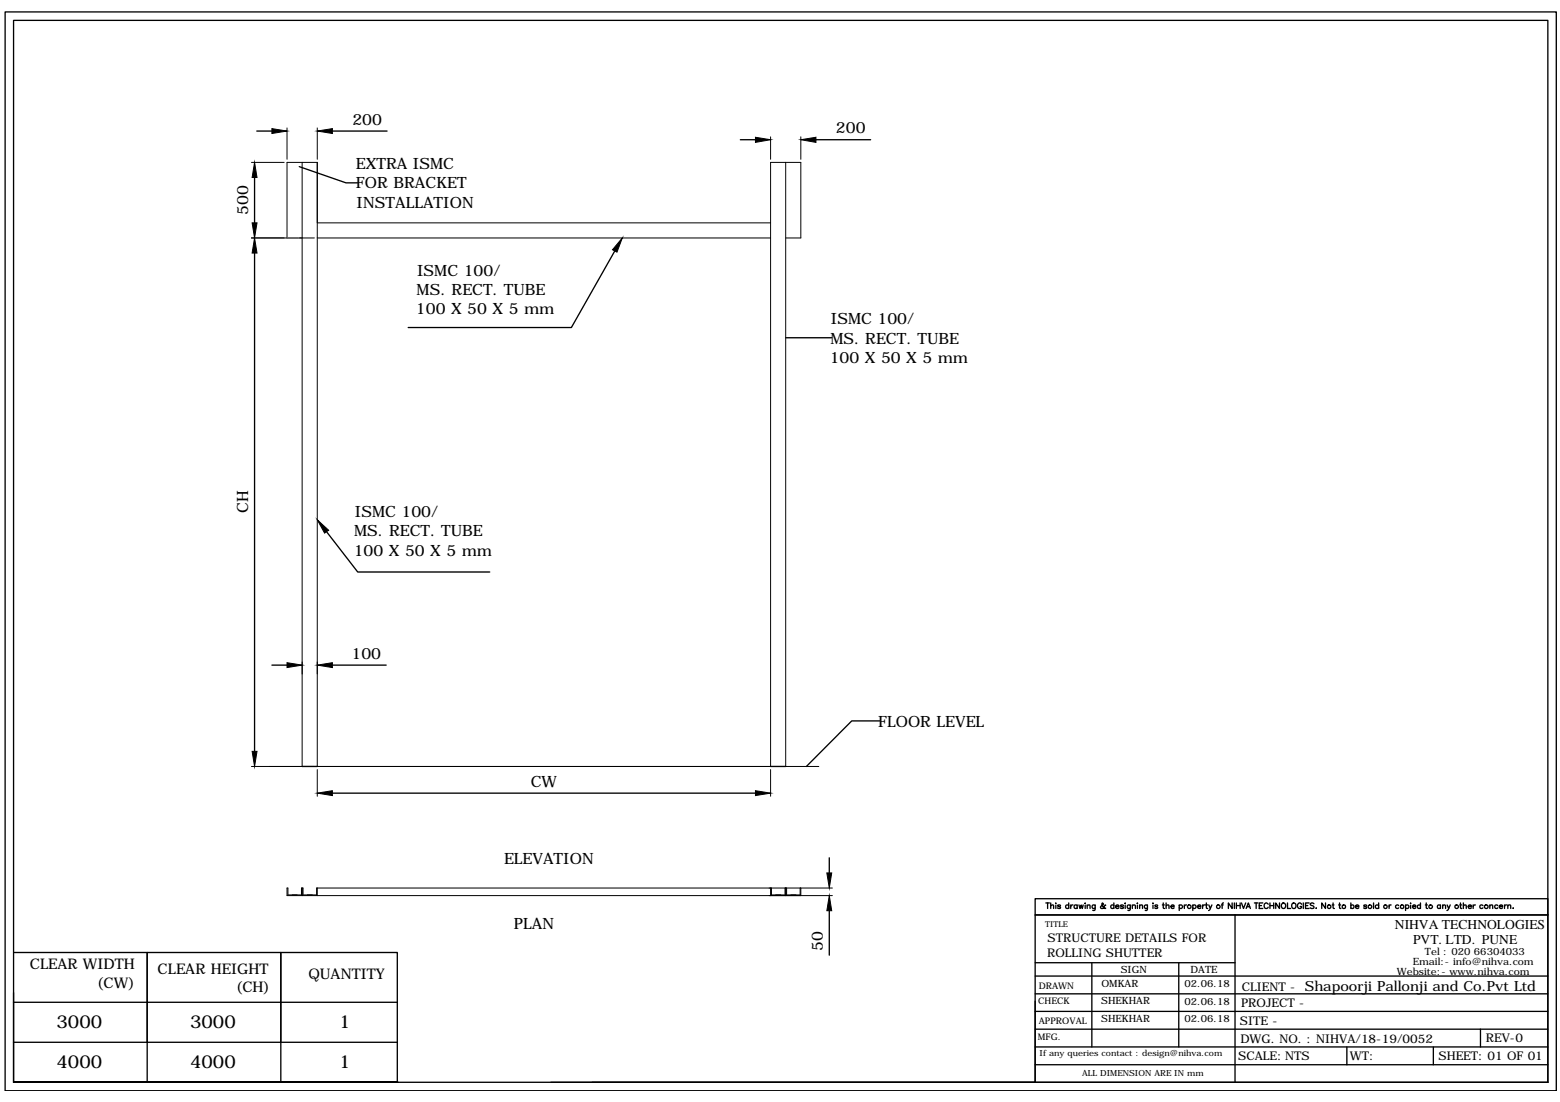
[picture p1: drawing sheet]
<svg xmlns="http://www.w3.org/2000/svg" width="297mm" height="210mm" viewBox="0 0 297 210" stroke-linecap="round" stroke-linejoin="round" font-family="sans-serif">
<!-- layer: 0 -->
<g fill="none" stroke="#000" stroke-width=".19">
<path d="M47.9 30.9h6.2M54.7 24.4v5.9M57.5 30.9v115.1M60.4 24.4v5.9M146.7 26.1v4.2M149.6 30.9v115.1M152.5 26.1v4.2M47.9 45.3h12M54.7 45.3v-14.4h5.7v115.1M60.4 45.3h86.3M60.4 42.4h86.3M149.6 45.3h2.9v-14.4h-5.8v115.1"/>
<path d="M47.9 146h108M60.4 146.6v5.1M146.7 146.6v5.1M57.5 169.1v1.5M60.4 169.1v1.5M146.7 169.1v1.5M146.9 169.1v1.4h2.6v-1.4M149.6 169.1v1.5M149.8 169.1v1.4h2.6v-1.4M152.5 169.1v1.5M158.5 169.1h-98.2v1.4h-2.6v-1.4h-.3v1.4h-2.6v-1.4h-.1v1.5h103.8"/>
</g>
<g fill="none" stroke="#000" stroke-width=".25">
<path d="M1 2.3h295.3v205.5h-295.3zM2.6 3.9h292.1v202.2h-292.1zM48.5 33.8v8.6M48.9 25h2.9M57 31.7l8.9 3.1h2.2M63.3 25h10.4M141 26.6h2.8M155.4 26.6h10.4M48.5 48.2v94.9M117.1 47.8l-8.3 14.6h-31.1M149.6 64.3h8.8M62.2 101.3l5.9 7.7h25.2"/>
<path d="M51.8 126.7h2.9M63.3 126.7h10.2M167.5 137.3h-5.3l-8.7 8.7M57.5 146h2.9M63.3 151.1h80.5M146.7 146h2.9M157.9 163.4v2.9M157.9 173.5v8.4M199.1 172h.7M199.5 172v1M200.1 172.5l.2-.1h.3v.6M200.1 172v1"/>
<path d="M201 172v.1zM201 172.4v.6M201.9 172.5l-.1-.1h-.4v.2l.5 .1v.2l-.1 .1-.4-.1M203.5 172.5a.34 .34 0 0 0-.5 0 .34 .34 0 0 0 0 .5 .34 .34 0 0 0 .5-.1M203.5 172v1M203.9 172.4v.6M204.3 172.4h-.3l-.1 .3M205.1 172.5a.34 .34 0 0 0-.5 0 .34 .34 0 0 0 0 .5 .34 .34 0 0 0 .5-.1M205.1 172.4v.6M205.4 172.4l.3 .6 .2-.6 .2 .6 .1-.6M206.6 172v.1zM206.6 172.4v.6"/>
<path d="M207 172.5l.3-.1h.2l.1 .6M207 172.4v.6M208.5 172.4v.9l-.4 .1M208.5 172.5a.34 .34 0 0 0-.5 0 .34 .34 0 0 0 0 .5 .34 .34 0 0 0 .5-.1M210.5 172.5l-.1-.1a.61 .61 0 0 1-.8 .6v-.3l.5-.5-.2-.2-.1 .4 .5 .6h.2M212.1 172.5a.34 .34 0 0 0-.5 0 .34 .34 0 0 0 0 .5 .34 .34 0 0 0 .5-.1M212.1 172v1M212.4 172.7h.7a.35 .35 0 0 0-.5-.3 .35 .35 0 0 0-.2 .5 .35 .35 0 0 0 .5 .1l.2-.1M213.9 172.5l-.5-.1v.2l.5 .1v.2l-.2 .1-.3-.1M214.2 172v.1zM214.2 172.4v.6M215.2 172.4v.9l-.4 .1"/>
<path d="M215.2 172.5a.34 .34 0 0 0-.5 0 .34 .34 0 0 0 0 .5 .34 .34 0 0 0 .5-.1M215.6 172.5l.3-.1h.2l.1 .6M215.6 172.4v.6M216.6 172v.1zM216.6 172.4v.6M217 172.5l.3-.1h.2l.1 .6M217 172.4v.6M218.5 172.4l-.1 .9-.1 .1h-.2M218.5 172.5a.34 .34 0 0 0-.5 0 .34 .34 0 0 0 0 .5 .34 .34 0 0 0 .5-.1M219.5 172v.1zM219.5 172.4v.6M220.4 172.5l-.1-.1-.4 .1 .5 .2v.3l-.5-.1"/>
<path d="M221.3 172.4h.4M221.5 172v.9l.2 .1M222 172.5l.3-.1h.2l.1 .6M222 172v1M223 172.7h.6a.3 .3 0 0 0-.3-.3 .3 .3 0 0 0-.3 .3l.1 .3 .5-.1M224.5 172.5a.35 .35 0 0 1 .6-.1 .35 .35 0 0 1 0 .6 .35 .35 0 0 1-.6-.1M224.5 172.4v1M225.5 172.4v.6M225.9 172.4l-.3 .1-.1 .2M227.1 172.5a.35 .35 0 0 1 .5-.1 .35 .35 0 0 1 0 .6 .35 .35 0 0 1-.5-.1M227.1 172.4v1M228 172.7h.6a.3 .3 0 0 0-.3-.3 .3 .3 0 0 0-.3 .3l.2 .3 .4-.1"/>
<path d="M229 172.4v.6M229.4 172.4h-.2l-.2 .3M229.5 172.4h.4M229.7 172v.9l.3 .1M230.2 172.4l.3 .6 .3-.6M230.5 173l-.4 .4M232.6 172.4h.3M233 172l-.3 .2v.8M234.6 172v1l-.7-1v1M235 172v1M235.2 174.3v31.8M235.4 172v1"/>
<path d="M235.4 172.5h.7M236.1 172v1M236.4 172l.4 1 .4-1M237.3 173l.4-1 .4 1M237.4 172.7h.6M238.8 172h.7M239.2 172v1M239.8 172.5h.4M240.5 172h-.7v1h.7M241.5 172.2a.39 .39 0 0 0-.5-.2 .39 .39 0 0 0-.3 .4 .45 .45 0 0 0 .2 .6 .45 .45 0 0 0 .5-.1l.1-.1M241.8 172.5h.7M241.8 172v1"/>
<path d="M242.5 172v1M243.6 172v1l-.7-1v1M244.1 172.2a.47 .47 0 0 1 .7 .3 .47 .47 0 0 1-.7 .4l-.1-.2zM245.2 172v1h.5M246 172.2a.45 .45 0 0 1 .6-.1 .45 .45 0 0 1 .2 .6 .4 .4 0 0 1-.4 .4 .4 .4 0 0 1-.4-.4zM247.8 172.2a.39 .39 0 0 0-.4-.2 .39 .39 0 0 0-.3 .4 .45 .45 0 0 0 .1 .6 .45 .45 0 0 0 .6-.1v-.2h-.2M248.2 172v1M248.6 172.5h.4M249.3 172h-.7v1h.7M250.2 172.2l-.3-.2-.4 .2 .1 .2 .6 .3v.2l-.3 .1-.4-.1M250.6 173h.1M252.4 172v1l-.7-1v1"/>
<path d="M253.7 172.4h.3M253.8 172v.9l.3 .1M254.9 172.4h.4M255.1 172v.9l.2 .1M257.2 172.5a.34 .34 0 0 1 .5 0 .34 .34 0 0 1 0 .5 .34 .34 0 0 1-.5-.1M257.2 172v1M258.1 172.7h.6a.35 .35 0 0 0-.4-.3 .35 .35 0 0 0-.2 .5 .35 .35 0 0 0 .5 .1l.1-.1M260.2 172.5l-.2-.1-.3 .1 .5 .2v.3l-.5-.1M261.5 172v1M262.5 172.5a.35 .35 0 0 0-.5-.1 .35 .35 0 0 0 0 .6 .35 .35 0 0 0 .5-.1M262.5 172v1M264.5 172.4v.6"/>
<path d="M264.9 172.4h-.3l-.1 .3M266.3 172.5a.34 .34 0 0 0-.5 0 .34 .34 0 0 0 0 .5 .34 .34 0 0 0 .5-.1M267.6 172.5a.35 .35 0 0 1 .6-.1 .35 .35 0 0 1 0 .6 .35 .35 0 0 1-.6-.1M267.6 172.4v1M268.6 172v.1zM268.6 172.4v.6M269 172.7h.6a.3 .3 0 0 0-.3-.3 .3 .3 0 0 0-.3 .3l.2 .3 .4-.1M270.5 172.5a.34 .34 0 0 0-.5 0 .34 .34 0 0 0 0 .5 .34 .34 0 0 0 .5-.1M270.5 172v1M271.4 172.4h.4M271.6 172v.9l.2 .1M274.3 172.5a.34 .34 0 0 0-.5 0 .34 .34 0 0 0 0 .5 .34 .34 0 0 0 .5-.1"/>
<path d="M274.3 172.4v.6M274.7 172.5l.3-.1h.2l.1 .6M274.7 172.4v.6M275.5 172.4l.3 .6 .3-.6M275.8 173l-.3 .4M278 172.4h.3M278.1 172v.9l.2 .1M278.6 172.5l.3-.1h.2l.1 .6M278.6 172v1M279.6 172.7h.6a.3 .3 0 0 0-.3-.3 .3 .3 0 0 0-.3 .3l.1 .3 .5-.1M280.5 172.4v.6M280.9 172.4h-.2l-.2 .3"/>
<path d="M282.4 172.5a.34 .34 0 0 0-.5 0 .34 .34 0 0 0 0 .5 .34 .34 0 0 0 .5-.1M283.7 172.5l.2-.1h.3v.6M283.7 172.4v.6M285.2 172.5a.34 .34 0 0 0-.5 0 .34 .34 0 0 0 0 .5 .34 .34 0 0 0 .5-.1M285.5 172.7h.6v-.2a.33 .33 0 0 0-.5 0 .33 .33 0 0 0 0 .5 .33 .33 0 0 0 .5-.1M286.5 172.4v.6M286.9 172.4h-.3l-.1 .3M287.1 172.5l.3-.1h.2l.1 .6M287.1 172.4v.6M288.1 173h.1M2.6 181.4h73v24.7h-73M2.6 190.9h73"/>
<path d="M2.6 189.1v17M2.6 198.5h73M28 181.4v24.7M53.5 181.4v24.7M197.1 190.7v15.4h-92.2M197.1 196h97.6M197.1 192.6h97.6M197.1 189.3h97.6M197.1 185.9h97.6M197.1 183.4h38.1M197.1 199.4h97.6M207.9 183.4v16"/>
<path d="M224.5 183.4v16M256.5 199.4v3.4M272.9 199.4v3.4M281.9 196v3.4M2.6 206.1h73.1zM112.7 206.1h182M197.1 206.1v-31.8h97.6h-97.6v-3.1h97.6v34.9M197.1 202.8h97.6"/>
<circle cx="226.5" cy="172.7" r=".35"/>
<circle cx="232" cy="172.7" r=".35"/>
<circle cx="253.1" cy="172.7" r=".35"/>
<circle cx="255.9" cy="172.7" r=".35"/>
<circle cx="260.8" cy="172.7" r=".35"/>
<circle cx="263.8" cy="172.7" r=".35"/>
<circle cx="267" cy="172.7" r=".35"/>
<circle cx="272.4" cy="172.7" r=".35"/>
<circle cx="277.3" cy="172.7" r=".35"/>
<circle cx="283" cy="172.7" r=".36"/>
</g>
<g fill="#000" stroke="#000" stroke-width=".19">
<path d="M48.5 30.9l.4 2.9h-.9zM51.8 24.5l2.9 .5-2.9 .4zM60.4 25l2.9-.5v.9zM143.8 26.1l2.9 .5-2.9 .5zM152.5 26.6l2.9-.5v1zM48.5 45.3l.4 2.9h-.9zM48 42.4h.9l-.4 2.9zM118.5 45.3l-1 2.7-.9-.4zM60.4 99l2.2 2-.8 .5zM54.7 126.2l2.8 .5-2.8 .5zM60.4 126.7l2.9-.5v1zM48 143.1h.9l-.4 2.9z"/>
<path d="M60.4 151.1l2.9-.5v.9zM143.8 150.6l2.9 .5-2.9 .4zM157.4 166.3h1l-.5 2.8zM157.9 170.6l.5 2.9h-1z"/>
</g>
<path d="M54.7 45.3h2.3" fill="none" stroke="#959595" stroke-width=".19"/>
<g font-size="3.4">
<text x="10.8" y="195.7">3000</text>
<text x="36.2" y="195.7">3000</text>
<text x="64.6" y="195.8">1</text>
<text x="10.8" y="203.4">4000</text>
<text x="36.2" y="203.4">4000</text>
<text x="64.6" y="203.4">1</text>
</g>
<g font-size="3">
<text x="67.1" y="23.7">200</text>
<text x="159.2" y="25.4">200</text>
<text x="67.8" y="32.2">EXTRA ISMC</text>
<text x="67.8" y="35.9">FOR BRACKET</text>
<text x="47.2" y="41" transform="rotate(-90 47.2 41)">500</text>
<text x="67.9" y="39.5">INSTALLATION</text>
<text x="79.4" y="52.5">ISMC 100/</text>
<text x="79.2" y="59.8">100 X 50 X 5 mm</text>
<text x="79.3" y="56.1">MS. RECT. TUBE</text>
<text x="158.1" y="65.4">MS. RECT. TUBE</text>
<text x="158.2" y="61.8">ISMC 100/</text>
<text x="158" y="69.1">100 X 50 X 5 mm</text>
<text x="47.2" y="97.7" transform="rotate(-90 47.2 97.7)">CH</text>
<text x="67.6" y="98.5">ISMC 100/</text>
<text x="67.4" y="105.8">100 X 50 X 5 mm</text>
<text x="67.4" y="102.2">MS. RECT. TUBE</text>
<text x="66.9" y="125.5">100</text>
<text x="167.2" y="138.4">FLOOR LEVEL</text>
<text x="101" y="149.9">CW</text>
<text x="96" y="164.5">ELEVATION</text>
<text x="97.8" y="176.9">PLAN</text>
<text x="156.7" y="181.1" transform="rotate(-90 156.7 181.1)">50</text>
</g>
<g font-size="2.8">
<text x="5.7" y="184.6">CLEAR WIDTH</text>
<text x="30" y="185.4">CLEAR HEIGHT</text>
<text x="18.5" y="188.1">(CW)</text>
<text x="44.9" y="188.9">(CH)</text>
<text x="58.7" y="186.4">QUANTITY</text>
</g>
<text font-size="2.7" x="248.5" y="188.8">Shapoorji Pallonji and Co.Pvt Ltd</text>
<g font-size="2.6">
<text x="265.6" y="177">NIHVA TECHNOLOGIES</text>
<text x="269" y="179.7">PVT. LTD. PUNE</text>
</g>
<g font-size="2.3">
<text x="199.5" y="179.4">STRUCTURE DETAILS FOR</text>
<text x="199.4" y="182.3">ROLLING SHUTTER</text>
<text x="236.3" y="191.8">PROJECT -</text>
<text x="236.4" y="188.8">CLIENT -</text>
<text x="236.1" y="195.2">SITE -</text>
<text x="235.8" y="201.9">SCALE: NTS</text>
<text x="236.2" y="198.6">DWG. NO. : NIHVA/18-19/0052</text>
<text x="257" y="201.9">WT:</text>
<text x="273.9" y="201.9">SHEET: 01 OF 01</text>
<text x="282.9" y="198.5">REV-0</text>
</g>
<g font-size="1.9">
<text x="213.4" y="185.4">SIGN</text>
<text x="226.7" y="185.4">DATE</text>
<text x="266" y="185.8">Website:- www.nihva.com</text>
<text x="269" y="183.9">Email:- info@nihva.com</text>
<text x="271.3" y="182">Tel : 020 66304033</text>
<text x="209.7" y="191.3">SHEKHAR</text>
<text x="209.7" y="187.9">OMKAR</text>
<text x="225.5" y="188">02.06.18</text>
<text x="225.5" y="191.3">02.06.18</text>
<text x="209.7" y="194.7">SHEKHAR</text>
<text x="225.5" y="194.7">02.06.18</text>
</g>
<g font-size="1.7">
<text x="197.7" y="191.3">CHECK</text>
<text x="197.8" y="188.3">DRAWN</text>
<text x="197.8" y="195.1">APPROVAL</text>
<text x="197.6" y="198.1">MFG.</text>
</g>
<g font-size="1.6">
<text x="198" y="201.2">If any queries contact : design@nihva.com</text>
<text x="206" y="205">ALL DIMENSION ARE IN mm</text>
</g>
<text font-size="1.5" x="199" y="176.6">TITLE</text>
</svg>
